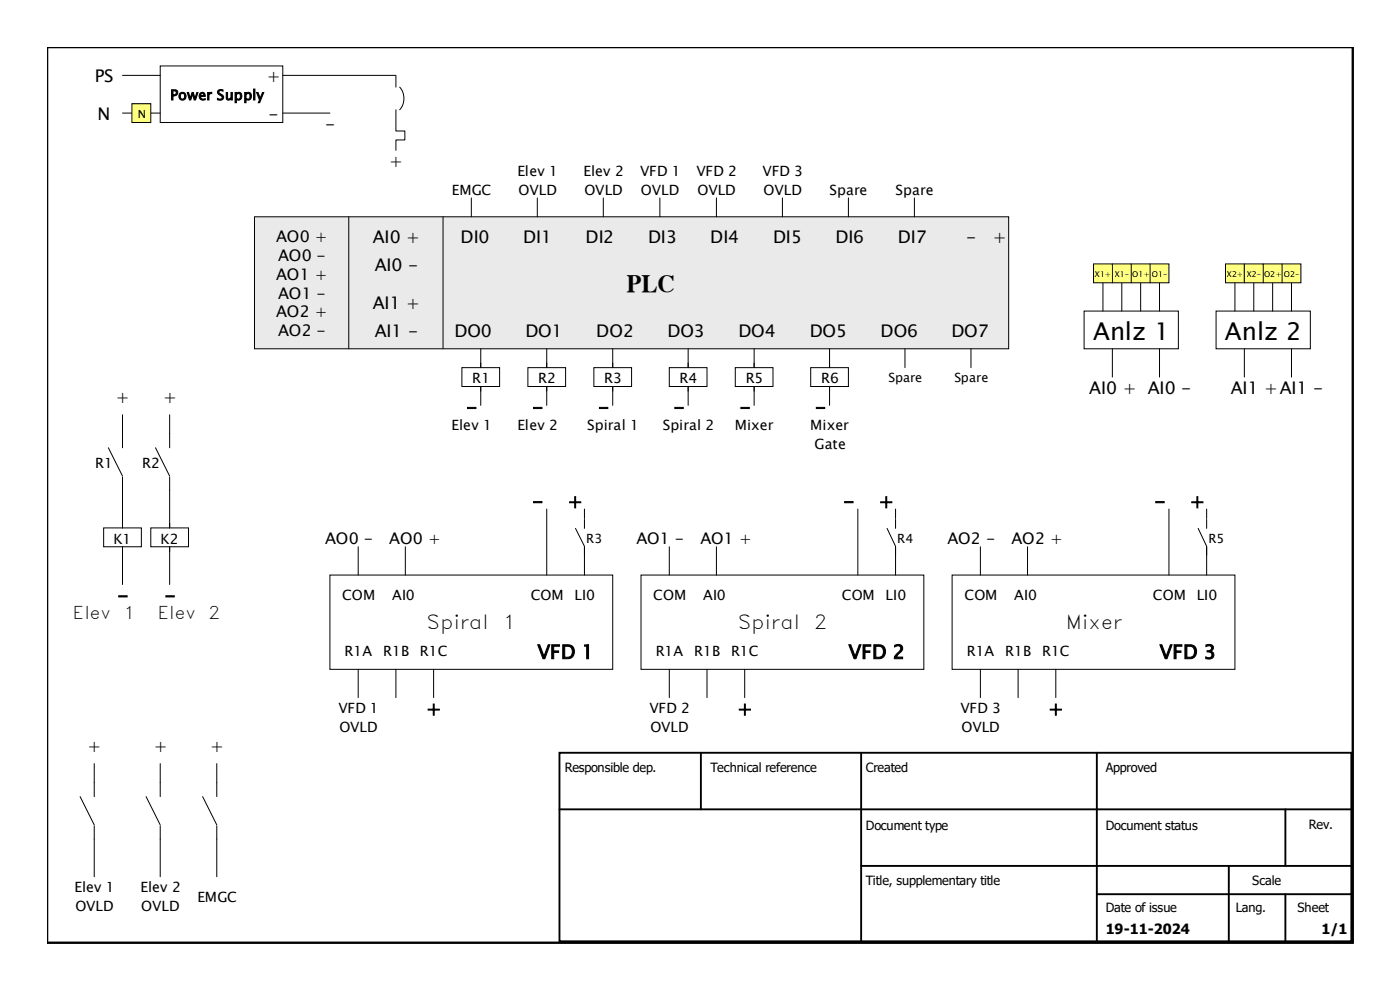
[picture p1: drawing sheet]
<svg xmlns="http://www.w3.org/2000/svg" width="297mm" height="210mm" viewBox="0 0 297 210" stroke-linecap="round" stroke-linejoin="round" font-family="sans-serif">
<path d="M54 46h160v28h-160z" fill-rule="evenodd" fill="#eaeaea" stroke="#000" stroke-width=".21"/>
<path d="M74 46v28M94 46v28" fill="none" stroke="#000" stroke-width=".21"/>
<path d="M34 14h26v12h-26z" fill-rule="evenodd" fill="#fff" stroke="#000" stroke-width=".21"/>
<path d="M26 16h8M60 16h24M84 16.1v2.4M84.8 18.5a3.6 3.6 0 0 1 0 4.8M26 24h8M30 22h.1M60 24h10M84 23.3v4.5h1.9v1.9h-1.9v2.2" fill="none" stroke="#000" stroke-width=".21"/>
<path d="M28 22h4v4h-4z" fill-rule="evenodd" fill="#ffff80" stroke="#000" stroke-width=".21"/>
<path d="M102 74v4" fill="none" stroke="#000" stroke-width=".21"/>
<path d="M98 78h8v4h-8z" fill-rule="evenodd" fill="#fff" stroke="#000" stroke-width=".21"/>
<path d="M102 77v1M116 74v4M102 82v4" fill="none" stroke="#000" stroke-width=".21"/>
<path d="M112 78h8v4h-8z" fill-rule="evenodd" fill="#fff" stroke="#000" stroke-width=".21"/>
<path d="M116 77v1M130 74v4M116 82v4" fill="none" stroke="#000" stroke-width=".21"/>
<path d="M126 78h8v4h-8z" fill-rule="evenodd" fill="#fff" stroke="#000" stroke-width=".21"/>
<path d="M130 77v1M146 74v4M130 82v4" fill="none" stroke="#000" stroke-width=".21"/>
<path d="M142 78h8v4h-8z" fill-rule="evenodd" fill="#fff" stroke="#000" stroke-width=".21"/>
<path d="M146 77v1M160 74v4M146 82v4" fill="none" stroke="#000" stroke-width=".21"/>
<path d="M156 78h8v4h-8z" fill-rule="evenodd" fill="#fff" stroke="#000" stroke-width=".21"/>
<path d="M160 77v1M176 74v4M160 82v4" fill="none" stroke="#000" stroke-width=".21"/>
<path d="M172 78h8v4h-8z" fill-rule="evenodd" fill="#fff" stroke="#000" stroke-width=".21"/>
<path d="M100 42v4M114 42v4M128 42v4M140 42v4M152 42v4M166 42v4M180 42v4M194 42v4M176 77v1M192 74v4M206 74v4M176 82v4" fill="none" stroke="#000" stroke-width=".21"/>
<path d="M22 112h8v4h-8z" fill-rule="evenodd" fill="#fff" stroke="#000" stroke-width=".21"/>
<path d="M26 111v1M26 116v1" fill="none" stroke="#000" stroke-width=".21"/>
<path d="M32 112h8v4h-8z" fill-rule="evenodd" fill="#fff" stroke="#000" stroke-width=".21"/>
<path d="M26 88v4M36 88v4M26 104v8M26 116v8M36 104v8M36 116v8M70 122h.1" fill="none" stroke="#000" stroke-width=".21"/>
<path d="M70 122h60v20h-60z" fill-rule="evenodd" fill="#fff" stroke="#000" stroke-width=".21"/>
<path d="M76 116v6M86 116v6M116 108v14M122.1 112.1l1.9 3.8M124 108v2M124 110.2v1.9M124 116v6M76 142v6M84 142v6M92 142v6" fill="none" stroke="#000" stroke-width=".21"/>
<path d="M136 122h60v20h-60z" fill-rule="evenodd" fill="#fff" stroke="#000" stroke-width=".21"/>
<path d="M142 116v6M152 116v6M182 108v14M188.2 112.1l1.8 3.8M190 108v2M190 110.2v1.9M190 116v6M142 142v6M150 142v6M158 142v6" fill="none" stroke="#000" stroke-width=".21"/>
<path d="M202 122h60v20h-60z" fill-rule="evenodd" fill="#fff" stroke="#000" stroke-width=".21"/>
<path d="M208 116v6M218 116v6M248 108v14M254.2 112.1l1.8 3.8M256 108v2M256 110.2v1.9M256 116v6M208 142v6M216 142v6M224 142v6" fill="none" stroke="#000" stroke-width=".21"/>
<g fill="#fff" stroke="#000" stroke-width=".21">
<path d="M230 66h20v8h-20z" fill-rule="evenodd"/>
<path d="M258 66h20v8h-20z" fill-rule="evenodd"/>
</g>
<path d="M234 60v6M238 60v6M242 60v6M246 60v6M262 60v6M266 60v6M270 60v6M274 60v6M236 74v6M246 74v6M264 74v6M274 74v6" fill="none" stroke="#000" stroke-width=".21"/>
<path d="M232 56h16v4h-16z" fill-rule="evenodd" fill="#ffff80" stroke="#000" stroke-width=".21"/>
<path d="M236 56v4M240 56v4M244 56v4" fill="none" stroke="#000" stroke-width=".21"/>
<path d="M260 56h16v4h-16z" fill-rule="evenodd" fill="#ffff80" stroke="#000" stroke-width=".21"/>
<g fill="none" stroke="#000" stroke-width=".21">
<path d="M264 56v4M268 56v4M272 56v4M23 95l3 6M26 92v3M33 95l3 6M36 92v3M26 101.2v2.8M36 101.2v2.8M17 169l3 6M20 162v7M20 175.2v10.8"/>
<path d="M31 169l3 6M34 162v7M34 175.2v10.8M43 169l3 6M46 162v7M46 175.2v10.8"/>
</g>
<path d="M10 10h277v190h-277z" fill="none" stroke="#000" stroke-width=".5"/>
<path d="M118.7 159.7h168v40h-168zM148.7 159.7v12M182.7 159.7v40M232.7 159.7v40M118.7 171.7h168M272.7 171.7v12M182.7 183.7h104M232.7 189.7h54M260.7 183.7v16M272.7 189.7v10" fill="none" stroke="#000" stroke-width=".4"/>
<g font-size="5.2">
<text x="132.9" y="62">PLC</text>
<text x="231.9" y="72.1">Anlz 1</text>
<text x="259.9" y="72.1">Anlz 2</text>
</g>
<g font-size="4.1">
<text x="98.9" y="87.8">-</text>
<text x="112.9" y="87.8">-</text>
<text x="126.9" y="87.8">-</text>
<text x="142.9" y="87.8">-</text>
<text x="156.9" y="87.8">-</text>
<text x="172.9" y="87.8">-</text>
<text x="112.9" y="107.7">-</text>
<text x="120.4" y="107.7">+</text>
<text x="178.9" y="107.7">-</text>
<text x="186.4" y="107.7">+</text>
<text x="244.9" y="107.7">-</text>
<text x="252.4" y="107.7">+</text>
<text x="24.9" y="127.7">-</text>
<text x="34.9" y="127.7">-</text>
<text x="90.5" y="133.4">Spiral</text>
<text x="106.7" y="133.4">1</text>
<text x="156.5" y="133.4">Spiral</text>
<text x="172.7" y="133.4">2</text>
<text x="226.1" y="133.4">Mixer</text>
<text x="114" y="139.7">VFD 1</text>
<text x="180" y="139.7">VFD 2</text>
<text x="246" y="139.7">VFD 3</text>
<text x="90.4" y="151.7">+</text>
<text x="156.4" y="151.7">+</text>
<text x="222.4" y="151.7">+</text>
</g>
<g font-size="3.7">
<text x="20.1" y="17.5">PS</text>
<text x="56.6" y="17.5">+</text>
<text x="20.7" y="25.5">N</text>
<text x="57" y="25.5">-</text>
<text x="69" y="27.5">-</text>
<text x="82.6" y="35.5">+</text>
<text x="79.1" y="51.5">AI0 +</text>
<text x="97.7" y="51.5">DI0</text>
<text x="111" y="51.5">DI1</text>
<text x="124.2" y="51.5">DI2</text>
<text x="137.5" y="51.5">DI3</text>
<text x="150.7" y="51.5">DI4</text>
<text x="164" y="51.5">DI5</text>
<text x="177.2" y="51.5">DI6</text>
<text x="190.5" y="51.5">DI7</text>
<text x="205" y="51.5">-</text>
<text x="210.6" y="51.5">+</text>
<text x="79.5" y="57.5">AI0 -</text>
<text x="79.1" y="65.5">AI1 +</text>
<text x="79.5" y="71.5">AI1 -</text>
<text x="96.4" y="71.5">DO0</text>
<text x="111.5" y="71.5">DO1</text>
<text x="126.5" y="71.5">DO2</text>
<text x="141.6" y="71.5">DO3</text>
<text x="156.7" y="71.5">DO4</text>
<text x="171.8" y="71.5">DO5</text>
<text x="186.8" y="71.5">DO6</text>
<text x="201.9" y="71.5">DO7</text>
<text x="231.1" y="83.5">AI0 + AI0 -</text>
<text x="261.1" y="83.5">AI1 +AI1 -</text>
<text x="24.6" y="85.5">+</text>
<text x="34.6" y="85.5">+</text>
<text x="15.4" y="131.3">Elev</text>
<text x="26.2" y="131.3">1</text>
<text x="33.4" y="131.3">Elev</text>
<text x="44.2" y="131.3">2</text>
<text x="18.6" y="159.5">+</text>
<text x="32.6" y="159.5">+</text>
<text x="44.6" y="159.5">+</text>
</g>
<g font-size="3.4">
<text x="58.6" y="51.3">AO0 +</text>
<text x="58.6" y="59.3">AO1 +</text>
<text x="59" y="55.3">AO0 -</text>
<text x="59" y="63.3">AO1 -</text>
<text x="58.6" y="67.3">AO2 +</text>
<text x="59" y="71.3">AO2 -</text>
<text x="69" y="115.3">AO0 -</text>
<text x="82.6" y="115.3">AO0 +</text>
<text x="135" y="115.3">AO1 -</text>
<text x="148.6" y="115.3">AO1 +</text>
<text x="201" y="115.3">AO2 -</text>
<text x="214.6" y="115.3">AO2 +</text>
</g>
<g font-size="3">
<text x="36.1" y="21.2">Power Supply</text>
<text x="95.9" y="41.3">EMGC</text>
<text x="109.8" y="37.3">Elev 1</text>
<text x="110" y="41.3">OVLD</text>
<text x="123.8" y="37.3">Elev 2</text>
<text x="124" y="41.3">OVLD</text>
<text x="135.8" y="37.3">VFD 1</text>
<text x="136" y="41.3">OVLD</text>
<text x="147.8" y="37.3">VFD 2</text>
<text x="148" y="41.3">OVLD</text>
<text x="161.8" y="37.3">VFD 3</text>
<text x="162" y="41.3">OVLD</text>
<text x="176" y="41.3">Spare</text>
<text x="190" y="41.3">Spare</text>
<text x="100.2" y="81.3">R1</text>
<text x="114.2" y="81.3">R2</text>
<text x="128.2" y="81.3">R3</text>
<text x="144.2" y="81.3">R4</text>
<text x="158.2" y="81.3">R5</text>
<text x="174.2" y="81.3">R6</text>
<text x="95.8" y="91.3">Elev 1</text>
<text x="109.8" y="91.3">Elev 2</text>
<text x="124.6" y="91.3">Spiral 1</text>
<text x="140.6" y="91.3">Spiral 2</text>
<text x="155.9" y="91.3">Mixer</text>
<text x="171.9" y="91.3">Mixer</text>
<text x="172.8" y="95.3">Gate</text>
<text x="20.2" y="99.3">R1</text>
<text x="30.2" y="99.3">R2</text>
<text x="24.1" y="115.3">K1</text>
<text x="34.1" y="115.3">K2</text>
<text x="72.6" y="127.2">COM</text>
<text x="83.2" y="127.2">AI0</text>
<text x="112.6" y="127.2">COM</text>
<text x="121.9" y="127.2">LI0</text>
<text x="138.6" y="127.2">COM</text>
<text x="149.2" y="127.2">AI0</text>
<text x="178.6" y="127.2">COM</text>
<text x="187.9" y="127.2">LI0</text>
<text x="204.6" y="127.2">COM</text>
<text x="215.2" y="127.2">AI0</text>
<text x="244.6" y="127.2">COM</text>
<text x="253.9" y="127.2">LI0</text>
<text x="73.1" y="139.2">R1A</text>
<text x="81.3" y="139.2">R1B</text>
<text x="89.1" y="139.2">R1C</text>
<text x="139.1" y="139.2">R1A</text>
<text x="147.3" y="139.2">R1B</text>
<text x="155.1" y="139.2">R1C</text>
<text x="205.1" y="139.2">R1A</text>
<text x="213.3" y="139.2">R1B</text>
<text x="221.1" y="139.2">R1C</text>
<text x="71.8" y="151.3">VFD 1</text>
<text x="72" y="155.3">OVLD</text>
<text x="137.8" y="151.3">VFD 2</text>
<text x="138" y="155.3">OVLD</text>
<text x="203.8" y="151.3">VFD 3</text>
<text x="204" y="155.3">OVLD</text>
<text x="15.8" y="189.3">Elev 1</text>
<text x="29.8" y="189.3">Elev 2</text>
<text x="41.9" y="191.3">EMGC</text>
<text x="16" y="193.3">OVLD</text>
<text x="30" y="193.3">OVLD</text>
<text x="234.6" y="198.2">19-11-2024</text>
<text x="280.4" y="198.2">1/1</text>
</g>
<g font-size="2.7">
<text x="188.5" y="81.1">Spare</text>
<text x="202.5" y="81.1">Spare</text>
<text x="124.4" y="115.1">R3</text>
<text x="190.4" y="115.1">R4</text>
<text x="256.4" y="115.1">R5</text>
<text x="119.8" y="163.8">Responsible dep.</text>
<text x="150.7" y="163.8">Technical reference</text>
<text x="183.7" y="163.8">Created</text>
<text x="234.6" y="163.8">Approved</text>
<text x="183.7" y="176">Document type</text>
<text x="234.6" y="176">Document status</text>
<text x="277.7" y="175.8">Rev.</text>
<text x="183.7" y="187.8">Title, supplementary title</text>
<text x="265.7" y="187.8">Scale</text>
<text x="234.6" y="193.4">Date of issue</text>
<text x="262.2" y="193.4">Lang.</text>
<text x="275.3" y="193.4">Sheet</text>
</g>
<text font-size="2.4" x="29.2" y="25">N</text>
<g font-size="1.7">
<text x="232.3" y="58.8">X1+ X1- O1+ O1-</text>
<text x="260.3" y="58.8">X2+ X2- O2+ O2-</text>
</g>
</svg>
